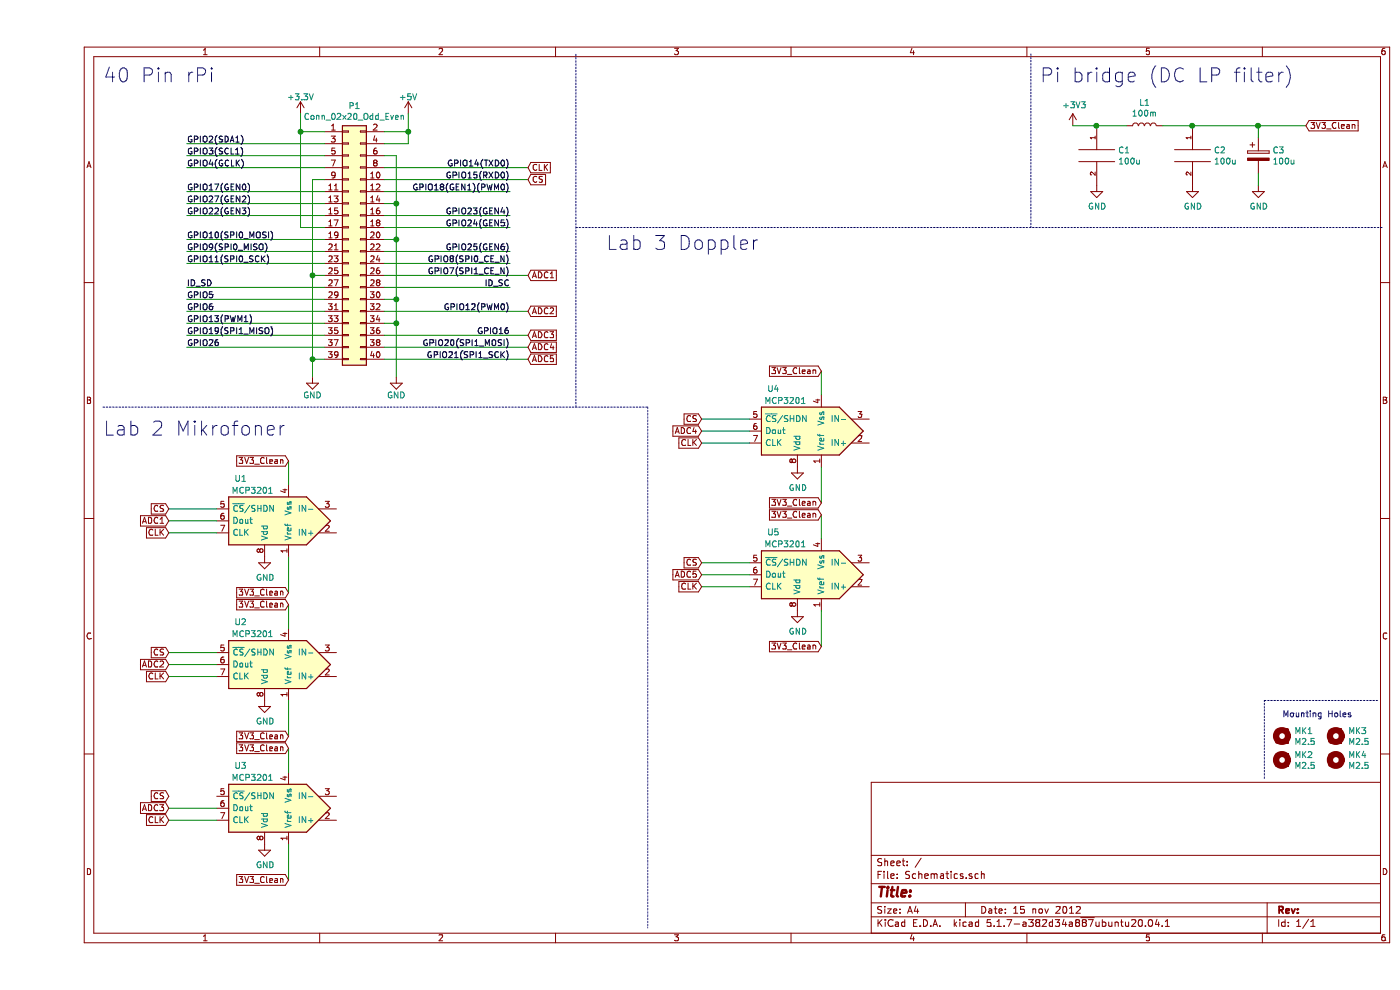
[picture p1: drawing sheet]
EESchema Schematic File Version 4
EELAYER 30 0
EELAYER END
$Descr A4 11693 8268
encoding utf-8
Sheet 1 1
Title ""
Date "15 nov 2012"
Rev ""
Comp ""
Comment1 ""
Comment2 ""
Comment3 ""
Comment4 ""
$EndDescr
$Comp
L Schematics-rescue:Mounting_Hole-Mechanical MK1
U 1 1
P 10400 6150
F 0 "MK1" H 10500 6196 50  0000 L CNN
F 1 "M2.5" H 10500 6105 50  0000 L CNN
F 2 "MountingHole:MountingHole_2.7mm_M2.5" H 10400 6150 60  0001 C CNN
F 3 "" H 10400 6150 60  0001 C CNN
	1    10400 6150
	1    0    0    -1  
$EndComp
$Comp
L Schematics-rescue:Mounting_Hole-Mechanical MK3
U 1 1
P 10850 6150
F 0 "MK3" H 10950 6196 50  0000 L CNN
F 1 "M2.5" H 10950 6105 50  0000 L CNN
F 2 "MountingHole:MountingHole_2.7mm_M2.5" H 10850 6150 60  0001 C CNN
F 3 "" H 10850 6150 60  0001 C CNN
	1    10850 6150
	1    0    0    -1  
$EndComp
$Comp
L Schematics-rescue:Mounting_Hole-Mechanical MK2
U 1 1
P 10400 6350
F 0 "MK2" H 10500 6396 50  0000 L CNN
F 1 "M2.5" H 10500 6305 50  0000 L CNN
F 2 "MountingHole:MountingHole_2.7mm_M2.5" H 10400 6350 60  0001 C CNN
F 3 "" H 10400 6350 60  0001 C CNN
	1    10400 6350
	1    0    0    -1  
$EndComp
$Comp
L Schematics-rescue:Mounting_Hole-Mechanical MK4
U 1 1
P 10850 6350
F 0 "MK4" H 10950 6396 50  0000 L CNN
F 1 "M2.5" H 10950 6305 50  0000 L CNN
F 2 "MountingHole:MountingHole_2.7mm_M2.5" H 10850 6350 60  0001 C CNN
F 3 "" H 10850 6350 60  0001 C CNN
	1    10850 6350
	1    0    0    -1  
$EndComp
Text Notes 10400 6000 0    50   ~ 0
Mounting Holes
$Comp
L Analog_ADC:MCP3201 U1
U 1 1
P 2000 4350
F 0 "U1" H 2300 4000 50  0000 C CNN
F 1 "MCP3201" H 2200 4100 50  0000 C CNN
F 2 "" H 2750 4000 50  0001 C CNN
F 3 "http://ww1.microchip.com/downloads/en/DeviceDoc/21290D.pdf" H 2800 4250 50  0001 C CNN
	1    2000 4350
	-1   0    0    1   
$EndComp
$Comp
L power:GND #PWR05
U 1 1
P 1900 4650
F 0 "#PWR05" H 1900 4400 50  0001 C CNN
F 1 "GND" H 1905 4477 50  0000 C CNN
F 2 "" H 1900 4650 50  0001 C CNN
F 3 "" H 1900 4650 50  0001 C CNN
	1    1900 4650
	1    0    0    -1  
$EndComp
Text GLabel 10600 1050 2    50   Input ~ 0
3V3_Clean
$Comp
L power:+3V3 #PWR010
U 1 1
P 8650 1050
F 0 "#PWR010" H 8650 900 50  0001 C CNN
F 1 "+3V3" H 8665 1223 50  0000 C CNN
F 2 "" H 8650 1050 50  0001 C CNN
F 3 "" H 8650 1050 50  0001 C CNN
	1    8650 1050
	1    0    0    -1  
$EndComp
$Comp
L pspice:C C1
U 1 1
P 8850 1300
F 0 "C1" H 9028 1346 50  0000 L CNN
F 1 "100u" H 9028 1255 50  0000 L CNN
F 2 "" H 8850 1300 50  0001 C CNN
F 3 "~" H 8850 1300 50  0001 C CNN
	1    8850 1300
	1    0    0    -1  
$EndComp
$Comp
L pspice:C C2
U 1 1
P 9650 1300
F 0 "C2" H 9828 1346 50  0000 L CNN
F 1 "100u" H 9828 1255 50  0000 L CNN
F 2 "" H 9650 1300 50  0001 C CNN
F 3 "~" H 9650 1300 50  0001 C CNN
	1    9650 1300
	1    0    0    -1  
$EndComp
$Comp
L Device:CP C3
U 1 1
P 10200 1300
F 0 "C3" H 10318 1346 50  0000 L CNN
F 1 "100u" H 10318 1255 50  0000 L CNN
F 2 "" H 10238 1150 50  0001 C CNN
F 3 "~" H 10200 1300 50  0001 C CNN
	1    10200 1300
	1    0    0    -1  
$EndComp
$Comp
L Device:L L1
U 1 1
P 9250 1050
F 0 "L1" V 9440 1050 50  0000 C CNN
F 1 "100m" V 9349 1050 50  0000 C CNN
F 2 "" H 9250 1050 50  0001 C CNN
F 3 "~" H 9250 1050 50  0001 C CNN
	1    9250 1050
	0    -1   -1   0   
$EndComp
Wire Wire Line
	8650 1050 8850 1050
Wire Wire Line
	9100 1050 8850 1050
Connection ~ 8850 1050
Wire Wire Line
	9400 1050 9650 1050
Wire Wire Line
	9650 1050 10200 1050
Wire Wire Line
	10200 1050 10200 1150
Connection ~ 9650 1050
Wire Wire Line
	10200 1050 10600 1050
Connection ~ 10200 1050
$Comp
L power:GND #PWR011
U 1 1
P 8850 1550
F 0 "#PWR011" H 8850 1300 50  0001 C CNN
F 1 "GND" H 8855 1377 50  0000 C CNN
F 2 "" H 8850 1550 50  0001 C CNN
F 3 "" H 8850 1550 50  0001 C CNN
	1    8850 1550
	1    0    0    -1  
$EndComp
$Comp
L power:GND #PWR012
U 1 1
P 9650 1550
F 0 "#PWR012" H 9650 1300 50  0001 C CNN
F 1 "GND" H 9655 1377 50  0000 C CNN
F 2 "" H 9650 1550 50  0001 C CNN
F 3 "" H 9650 1550 50  0001 C CNN
	1    9650 1550
	1    0    0    -1  
$EndComp
$Comp
L power:GND #PWR013
U 1 1
P 10200 1550
F 0 "#PWR013" H 10200 1300 50  0001 C CNN
F 1 "GND" H 10205 1377 50  0000 C CNN
F 2 "" H 10200 1550 50  0001 C CNN
F 3 "" H 10200 1550 50  0001 C CNN
	1    10200 1550
	1    0    0    -1  
$EndComp
Wire Wire Line
	10200 1450 10200 1550
Wire Notes Line
	8300 450  8300 1900
Text Notes 10200 700  2    98   ~ 0
Pi bridge (DC LP filter)
Text GLabel 1100 4350 0    50   Input ~ 0
ADC1
Text GLabel 2100 3850 0    50   Input ~ 0
3V3_Clean
Text GLabel 2100 4950 0    50   Input ~ 0
3V3_Clean
Wire Wire Line
	2100 4650 2100 4950
Text GLabel 1100 4450 0    50   Input ~ 0
CLK
Wire Wire Line
	1100 4350 1500 4350
Wire Wire Line
	1100 4450 1500 4450
Text GLabel 1100 4250 0    50   Input ~ 0
CS
Wire Wire Line
	2100 4050 2100 3850
$Comp
L Analog_ADC:MCP3201 U2
U 1 1
P 2000 5550
F 0 "U2" H 2300 5200 50  0000 C CNN
F 1 "MCP3201" H 2200 5300 50  0000 C CNN
F 2 "" H 2750 5200 50  0001 C CNN
F 3 "http://ww1.microchip.com/downloads/en/DeviceDoc/21290D.pdf" H 2800 5450 50  0001 C CNN
	1    2000 5550
	-1   0    0    1   
$EndComp
$Comp
L power:GND #PWR06
U 1 1
P 1900 5850
F 0 "#PWR06" H 1900 5600 50  0001 C CNN
F 1 "GND" H 1905 5677 50  0000 C CNN
F 2 "" H 1900 5850 50  0001 C CNN
F 3 "" H 1900 5850 50  0001 C CNN
	1    1900 5850
	1    0    0    -1  
$EndComp
Text GLabel 1100 5550 0    50   Input ~ 0
ADC2
Text GLabel 2100 5050 0    50   Input ~ 0
3V3_Clean
Text GLabel 2100 6150 0    50   Input ~ 0
3V3_Clean
Wire Wire Line
	2100 5850 2100 6150
Text GLabel 1100 5650 0    50   Input ~ 0
CLK
Wire Wire Line
	1100 5550 1500 5550
Wire Wire Line
	1100 5650 1500 5650
Text GLabel 1100 5450 0    50   Input ~ 0
CS
Wire Wire Line
	2100 5250 2100 5050
$Comp
L Analog_ADC:MCP3201 U3
U 1 1
P 2000 6750
F 0 "U3" H 2300 6400 50  0000 C CNN
F 1 "MCP3201" H 2200 6500 50  0000 C CNN
F 2 "" H 2750 6400 50  0001 C CNN
F 3 "http://ww1.microchip.com/downloads/en/DeviceDoc/21290D.pdf" H 2800 6650 50  0001 C CNN
	1    2000 6750
	-1   0    0    1   
$EndComp
$Comp
L power:GND #PWR07
U 1 1
P 1900 7050
F 0 "#PWR07" H 1900 6800 50  0001 C CNN
F 1 "GND" H 1905 6877 50  0000 C CNN
F 2 "" H 1900 7050 50  0001 C CNN
F 3 "" H 1900 7050 50  0001 C CNN
	1    1900 7050
	1    0    0    -1  
$EndComp
Text GLabel 1100 6750 0    50   Input ~ 0
ADC3
Text GLabel 2100 6250 0    50   Input ~ 0
3V3_Clean
Text GLabel 2100 7350 0    50   Input ~ 0
3V3_Clean
Wire Wire Line
	2100 7050 2100 7350
Text GLabel 1100 6850 0    50   Input ~ 0
CLK
Wire Wire Line
	1100 6750 1500 6750
Wire Wire Line
	1100 6850 1500 6850
Text GLabel 1100 6650 0    50   Input ~ 0
CS
Wire Wire Line
	2100 6450 2100 6250
$Comp
L Analog_ADC:MCP3201 U4
U 1 1
P 6450 3600
F 0 "U4" H 6750 3250 50  0000 C CNN
F 1 "MCP3201" H 6650 3350 50  0000 C CNN
F 2 "" H 7200 3250 50  0001 C CNN
F 3 "http://ww1.microchip.com/downloads/en/DeviceDoc/21290D.pdf" H 7250 3500 50  0001 C CNN
	1    6450 3600
	-1   0    0    1   
$EndComp
$Comp
L power:GND #PWR08
U 1 1
P 6350 3900
F 0 "#PWR08" H 6350 3650 50  0001 C CNN
F 1 "GND" H 6355 3727 50  0000 C CNN
F 2 "" H 6350 3900 50  0001 C CNN
F 3 "" H 6350 3900 50  0001 C CNN
	1    6350 3900
	1    0    0    -1  
$EndComp
Text GLabel 5550 3600 0    50   Input ~ 0
ADC4
Text GLabel 6550 3100 0    50   Input ~ 0
3V3_Clean
Text GLabel 6550 4200 0    50   Input ~ 0
3V3_Clean
Wire Wire Line
	6550 3900 6550 4200
Text GLabel 5550 3700 0    50   Input ~ 0
CLK
Wire Wire Line
	5550 3600 5950 3600
Wire Wire Line
	5550 3700 5950 3700
Text GLabel 5550 3500 0    50   Input ~ 0
CS
Wire Wire Line
	6550 3300 6550 3100
$Comp
L Analog_ADC:MCP3201 U5
U 1 1
P 6450 4800
F 0 "U5" H 6750 4450 50  0000 C CNN
F 1 "MCP3201" H 6650 4550 50  0000 C CNN
F 2 "" H 7200 4450 50  0001 C CNN
F 3 "http://ww1.microchip.com/downloads/en/DeviceDoc/21290D.pdf" H 7250 4700 50  0001 C CNN
	1    6450 4800
	-1   0    0    1   
$EndComp
$Comp
L power:GND #PWR09
U 1 1
P 6350 5100
F 0 "#PWR09" H 6350 4850 50  0001 C CNN
F 1 "GND" H 6355 4927 50  0000 C CNN
F 2 "" H 6350 5100 50  0001 C CNN
F 3 "" H 6350 5100 50  0001 C CNN
	1    6350 5100
	1    0    0    -1  
$EndComp
Text GLabel 5550 4800 0    50   Input ~ 0
ADC5
Text GLabel 6550 4300 0    50   Input ~ 0
3V3_Clean
Text GLabel 6550 5400 0    50   Input ~ 0
3V3_Clean
Wire Wire Line
	6550 5100 6550 5400
Text GLabel 5550 4900 0    50   Input ~ 0
CLK
Wire Wire Line
	5550 4800 5950 4800
Wire Wire Line
	5550 4900 5950 4900
Text GLabel 5550 4700 0    50   Input ~ 0
CS
Wire Wire Line
	6550 4500 6550 4300
Wire Wire Line
	1100 4250 1500 4250
Wire Wire Line
	1100 5450 1500 5450
Wire Wire Line
	5550 3500 5950 3500
Wire Wire Line
	5550 4700 5950 4700
Wire Notes Line
	10250 6500 10250 5850
Wire Notes Line
	10250 5850 11200 5850
Wire Wire Line
	2900 1500 4100 1500
Wire Wire Line
	2900 1400 4100 1400
Text GLabel 4100 1500 2    50   Input ~ 0
CS
Text GLabel 4100 1400 2    50   Input ~ 0
CLK
Wire Wire Line
	2900 3000 4100 3000
Wire Wire Line
	2900 2900 4100 2900
Wire Wire Line
	2900 2800 4100 2800
Wire Wire Line
	2900 2600 4100 2600
Wire Wire Line
	2900 2300 4100 2300
Text GLabel 4100 3000 2    50   Input ~ 0
ADC5
Text GLabel 4100 2900 2    50   Input ~ 0
ADC4
Text GLabel 4100 2800 2    50   Input ~ 0
ADC3
Text GLabel 4100 2600 2    50   Input ~ 0
ADC2
Text GLabel 4100 2300 2    50   Input ~ 0
ADC1
Wire Wire Line
	2400 2400 1250 2400
Wire Wire Line
	1250 2500 2400 2500
Wire Wire Line
	1250 2600 2400 2600
Wire Wire Line
	2400 2700 1250 2700
Wire Wire Line
	1250 2800 2400 2800
Wire Wire Line
	1250 2900 2400 2900
Text Label 1250 2400 0    50   ~ 0
ID_SD
Text Label 1250 2500 0    50   ~ 0
GPIO5
Text Label 1250 2600 0    50   ~ 0
GPIO6
Text Label 1250 2700 0    50   ~ 0
GPIO13(PWM1)
Text Label 1250 2800 0    50   ~ 0
GPIO19(SPI1_MISO)
Text Label 1250 2900 0    50   ~ 0
GPIO26
Wire Wire Line
	3000 1700 3000 2000
Wire Wire Line
	2300 2300 2300 3000
Wire Wire Line
	2200 1100 2200 1900
Wire Wire Line
	2300 3000 2300 3150
Wire Wire Line
	3000 2000 3000 2500
Wire Wire Line
	3000 2500 3000 2700
Wire Wire Line
	3000 2700 3000 3150
Wire Wire Line
	3100 1100 3100 1200
Text Label 3950 3000 2    50   ~ 0
GPIO21(SPI1_SCK)
$Comp
L Connector_Generic:Conn_02x20_Odd_Even P1
U 1 1
P 2600 2000
F 0 "P1" H 2650 3117 50  0000 C CNN
F 1 "Conn_02x20_Odd_Even" H 2650 3026 50  0000 C CNN
F 2 "Connector_PinSocket_2.54mm:PinSocket_2x20_P2.54mm_Vertical" H -2250 1050 50  0001 C CNN
F 3 "" H -2250 1050 50  0001 C CNN
	1    2600 2000
	1    0    0    -1  
$EndComp
Connection ~ 3000 1700
Wire Wire Line
	3000 1300 2900 1300
Text Label 3950 1400 2    50   ~ 0
GPIO14(TXD0)
Text Label 3950 1500 2    50   ~ 0
GPIO15(RXD0)
Text Label 3950 1600 2    50   ~ 0
GPIO18(GEN1)(PWM0)
Text Label 3950 1800 2    50   ~ 0
GPIO23(GEN4)
Text Label 3950 1900 2    50   ~ 0
GPIO24(GEN5)
Text Label 3950 2100 2    50   ~ 0
GPIO25(GEN6)
Text Label 3950 2200 2    50   ~ 0
GPIO8(SPI0_CE_N)
Text Label 3950 2300 2    50   ~ 0
GPIO7(SPI1_CE_N)
Text Label 3950 2400 2    50   ~ 0
ID_SC
Text Label 3950 2600 2    50   ~ 0
GPIO12(PWM0)
Text Label 3950 2800 2    50   ~ 0
GPIO16
Text Label 3950 2900 2    50   ~ 0
GPIO20(SPI1_MOSI)
Text Label 1250 2200 0    50   ~ 0
GPIO11(SPI0_SCK)
Text Label 1250 2100 0    50   ~ 0
GPIO9(SPI0_MISO)
Text Label 1250 2000 0    50   ~ 0
GPIO10(SPI0_MOSI)
Text Label 1250 1800 0    50   ~ 0
GPIO22(GEN3)
Text Label 1250 1700 0    50   ~ 0
GPIO27(GEN2)
Text Label 1250 1600 0    50   ~ 0
GPIO17(GEN0)
Text Label 1250 1400 0    50   ~ 0
GPIO4(GCLK)
Text Label 1250 1300 0    50   ~ 0
GPIO3(SCL1)
Text Label 1250 1200 0    50   ~ 0
GPIO2(SDA1)
Wire Wire Line
	2900 1600 3950 1600
Wire Wire Line
	2900 1900 3950 1900
Wire Wire Line
	2900 1800 3950 1800
Wire Wire Line
	2900 2200 3950 2200
Wire Wire Line
	2900 2100 3950 2100
Wire Wire Line
	2900 2400 3950 2400
Wire Wire Line
	1250 2200 2400 2200
Wire Wire Line
	1250 2100 2400 2100
Wire Wire Line
	2400 2000 1250 2000
Wire Wire Line
	1250 1800 2400 1800
Wire Wire Line
	1250 1700 2400 1700
Wire Wire Line
	2400 1600 1250 1600
Wire Wire Line
	1250 1400 2400 1400
Wire Wire Line
	1250 1300 2400 1300
Wire Wire Line
	2400 1200 1250 1200
Connection ~ 2300 2300
Wire Wire Line
	2300 1500 2400 1500
$Comp
L power:+3.3V #PWR04
U 1 1
P 2200 950
F 0 "#PWR04" H 2200 800 50  0001 C CNN
F 1 "+3.3V" H 2200 1090 50  0000 C CNN
F 2 "" H 2200 950 50  0000 C CNN
F 3 "" H 2200 950 50  0000 C CNN
	1    2200 950 
	1    0    0    -1  
$EndComp
Wire Wire Line
	2200 950  2200 1100
Wire Wire Line
	2200 1100 2400 1100
Wire Wire Line
	2200 1900 2400 1900
Connection ~ 2200 1100
Connection ~ 2300 3000
Wire Wire Line
	2300 2300 2400 2300
Wire Wire Line
	2300 1500 2300 2300
Wire Wire Line
	2300 3000 2400 3000
$Comp
L power:GND #PWR03
U 1 1
P 2300 3150
F 0 "#PWR03" H 2300 2900 50  0001 C CNN
F 1 "GND" H 2300 3000 50  0000 C CNN
F 2 "" H 2300 3150 50  0000 C CNN
F 3 "" H 2300 3150 50  0000 C CNN
	1    2300 3150
	1    0    0    -1  
$EndComp
Connection ~ 3000 2000
Wire Wire Line
	3000 1700 2900 1700
Connection ~ 3000 2500
Wire Wire Line
	3000 2000 2900 2000
Connection ~ 3000 2700
Wire Wire Line
	3000 2500 2900 2500
Wire Wire Line
	3000 2700 2900 2700
Wire Wire Line
	3000 1300 3000 1700
$Comp
L power:GND #PWR02
U 1 1
P 3000 3150
F 0 "#PWR02" H 3000 2900 50  0001 C CNN
F 1 "GND" H 3000 3000 50  0000 C CNN
F 2 "" H 3000 3150 50  0000 C CNN
F 3 "" H 3000 3150 50  0000 C CNN
	1    3000 3150
	1    0    0    -1  
$EndComp
Connection ~ 3100 1100
Wire Wire Line
	3100 1200 2900 1200
Wire Wire Line
	3100 1100 2900 1100
Wire Wire Line
	3100 950  3100 1100
$Comp
L power:+5V #PWR01
U 1 1
P 3100 950
F 0 "#PWR01" H 3100 800 50  0001 C CNN
F 1 "+5V" H 3100 1090 50  0000 C CNN
F 2 "" H 3100 950 50  0000 C CNN
F 3 "" H 3100 950 50  0000 C CNN
	1    3100 950 
	1    0    0    -1  
$EndComp
Wire Notes Line
	4500 3400 4500 450 
Text Notes 550  700  0    118  ~ 0
40 Pin rPi
Wire Notes Line
	5100 3400 5100 7750
Wire Notes Line
	550  3400 5100 3400
Text Notes 550  3650 0    118  ~ 0
Lab 2 Mikrofoner
Wire Notes Line
	4500 1900 11250 1900
Text Notes 4750 2100 0    118  ~ 0
Lab 3 Doppler
$EndSCHEMATC
